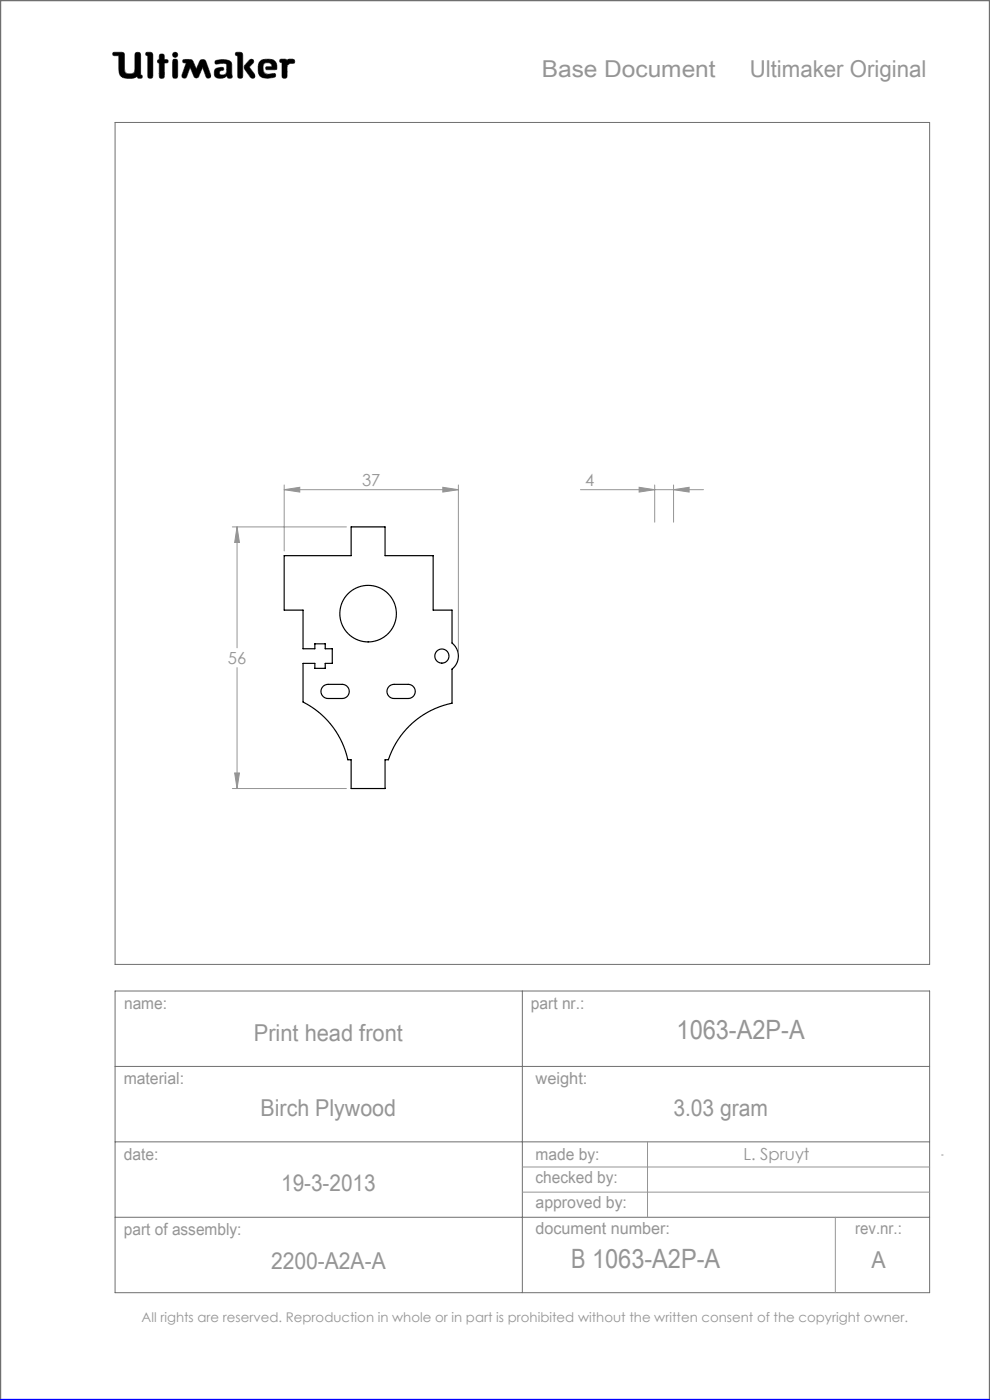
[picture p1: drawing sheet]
<svg xmlns="http://www.w3.org/2000/svg" width="210mm" height="297mm" viewBox="0 0 210 297" stroke-linecap="round" stroke-linejoin="round" font-family="sans-serif">
<g fill="none" stroke="#6f6f6f" stroke-width=".21">
<path d="M24 11.1h1.8l.5 .2 .2 4a1.62 1.62 0 0 0 2 0l.2-4a.65 .65 0 0 1 .7-.2 .65 .65 0 0 1 .4 .6v4.2l.3 .1-.1 .6a.65 .65 0 0 1-.9-.3 4 4 0 0 1-3 .2l-.6-.5-.2-.6-.1-3.6h-1.2l-.1-.3zM29.1 16.2v.1M31 11.1l1.2 .1 .2 .4v4.8a.59 .59 0 0 1-.7 .2 .59 .59 0 0 1-.4-.5v-4.3l-.4-.1zM33.8 13.4h.1M33.8 12.6h.1M33.8 12.6l-.3 .1-.1 .3 .1 .3 .3 .1M33.8 12.6v-1a.59 .59 0 0 1 .7-.1 .59 .59 0 0 1 .4 .5v.6l.6 .1a.4 .4 0 0 1 0 .6l-.6 .1-.1 3.1a.59 .59 0 0 1-.6 .1 .59 .59 0 0 1-.4-.5v-2.7M36.8 12.6h.7l.2 .5v3l-.2 .4-.3 .1-.4-.1-.2-.4v-3zM38.9 12.7l1.3-.1 .6 .2 .8 1.9 .9-2 .6-.1 .4 .1 1.2 3.2v.5l-.4 .2-.4-.1-.9-2.2-.9 2-.5 .3-.3-.2-1-2.1-.7 1.9-.3 .4-.5-.1-.2-.1v-.5l.9-2.6-.7-.1zM42.1 16.2h.1M45.7 12.9a3.6 3.6 0 0 1 3.3 .3l.2 .5v2.1a.53 .53 0 0 1-.2 .8l-.7-.1-.2-.4a1.97 1.97 0 0 1-2.5 .2 1.34 1.34 0 0 1 .4-1.8l1.3-.2 .1 .6a.74 .74 0 0 0-.9 .7 .95 .95 0 0 0 1.4 .1l.2-.6-.1-1.5a2.7 2.7 0 0 0-2 0l-.4-.2zM50.1 11.1l1.2 .1 .2 .4-.1 4.8a.59 .59 0 0 1-.6 .2 .59 .59 0 0 1-.4-.5v-4.3l-.4-.1z"/>
<path d="M52.9 12.8l.4-.2 .4 .1 .1 .4-.9 1.1 1.1 1.5 .1 .6-.2 .3h-.4a5.9 5.9 0 0 1-1.7-2.3l.2-.5zM56.6 14.8h.1M56.6 14.8l-.3-.3 .2-.3 1.2-.1-.2-.5a1.04 1.04 0 0 0-1.7 .5l.2 1.3 .8 .4M56.6 14.8h1.7l.4-.2a1.66 1.66 0 0 0-1.5-2l-1.7 .1a2.65 2.65 0 0 0-.3 3.5 3.5 3.5 0 0 0 3.2 .1l.1-.3-.2-.4-1.5 .2M56.8 15.8h.1M59.5 12.6h1.1l.3 .2a1.21 1.21 0 0 1 1.5-.1l.1 .6-1 .2-.6 .4-.1 2.5a.59 .59 0 0 1-.6 .2 .59 .59 0 0 1-.4-.5v-2.8l-.4-.2zM24.4 26h172.8v178.6h-172.8zM24.4 210.2h172.8v64h-172.8zM110.8 210.2v64M24.4 226.2h172.8M24.4 242.2h172.8M24.4 258.2h172.8"/>
<circle cx="37.2" cy="11.6" r=".56"/>
</g>
<path d="M0 297v-297h210v297" fill="none" stroke="#6f6f6f" stroke-width=".5"/>
<g fill="none" stroke="#959595" stroke-width=".21">
<path d="M49.3 111.8h24.2M50.3 111.8v25.6M50.3 111.8l.5 3.3h-1zM60.3 103.9l3.3-.5v1zM60.3 102.9v14M60.3 103.9h36.9M93.9 103.4l3.3 .5-3.3 .5zM97.2 102.9v35.3M123.1 103.9h26.1M135.6 103.4l3.3 .5-3.3 .5zM138.9 102.9v7.9M142.9 102.9v7.9"/>
<path d="M142.9 103.9l3.3-.5v1zM50.3 141.6v25.7M49.3 167.3h24.2M49.8 164h1l-.5 3.3zM110.8 247.6h86.4M110.8 252.9h86.4M137.4 242.2v16M177.2 258.2v16M199.7 245h.4"/>
</g>
<path d="M0 297h210" fill="none" stroke="#00f" stroke-width=".5"/>
<path d="M45.7 12.9l-.1 .4 .2 .3 1.7-.2 .6 .2-.1 1.8-.2 .4-.5 .1a.54 .54 0 0 1-.8-.5 .54 .54 0 0 1 .8-.5l.2-.1-.1-.4-.4-.1a1.31 1.31 0 0 0-1.5 .9 1.14 1.14 0 0 0 .3 1.2 1.14 1.14 0 0 0 1.2 .2l.8-.3a.23 .23 0 0 1 .3-.2 .23 .23 0 0 1 .2 .4 .58 .58 0 0 0 .8 .1 .58 .58 0 0 0 .1-.9v-2a1.32 1.32 0 0 0-1.7-1.1zM50 11.2v.5l.4 .1v4.5l.2 .3h.6l.3-.4v-4.7l-.4-.4zM53 12.7l-1.1 1.2-.1 .5 1.4 2.1 .6 .1 .3-.3v-.4l-1.2-1.7 .9-.9v-.4l-.3-.3zM55.1 13a2.66 2.66 0 0 0 .3 3.4l1.4 .2 1.3-.2 .4-.3-.2-.5-1.5 .2-.6-.2-.3-.4-.1-.9a.98 .98 0 0 1 .7-1 .98 .98 0 0 1 1.1 .5l.1 .3-1.2 .1-.1 .4 .2 .2h1.6a.49 .49 0 0 0 .5-.2 .49 .49 0 0 0 0-.6 1.57 1.57 0 0 0-2-1.4h-.9zM59.4 12.6v.5l.4 .2v3l.3 .3h.5l.3-.4v-2.3l.6-.4 .9-.1 .1-.6-.4-.3-.9 .1-.3 .2-.3-.2zM36.7 12.6l-.1 3.7 .2 .3h.6l.3-.4v-3.3l-.3-.3zM36.6 11.6a.56 .56 0 0 0 1.1 0 .56 .56 0 0 0-1.1 0zM33.9 11.6l-.1 1-.3 .2-.1 .3 .4 .3v3l.2 .2h.5l.3-.1 .1-.3v-2.8l.7-.1 .1-.4-.2-.2-.6-.1-.2-1.1zM31 11.2l-.1 .5 .4 .1 .1 4.5 .2 .3h.5l.3-.4v-4.7l-.4-.4zM38.8 12.7v.6h.7l-.9 2.7 .2 .5 .4 .1 .3-.2 .8-2.1 .9 2 .2 .2h.4l.3-.2 .9-2 .8 2.1 .5 .2 .4-.3v-.4l-1-2.8-.3-.4-.5-.1-.4 .2-.9 1.9-.9-2-.5-.1zM24 11.2l-.1 .3 .2 .3h1.1v2.7a1.73 1.73 0 0 0 2.1 2.1 2.42 2.42 0 0 0 1.8-.4l.3 .4h.6l.2-.3-.1-.3-.3-.1v-4.3l-.1-.3-.2-.2h-.6l-.3 .4v3.4a.89 .89 0 0 1-1.3 .8 .81 .81 0 0 1-.9-1.1l-.1-3.3-.5-.2z" fill-rule="evenodd" fill="#000"/>
<path d="M50.3 111.8l.5 3.3h-1zM49.8 164h1l-.5 3.3zM60.3 103.9l3.3-.5v1zM93.9 103.4l3.3 .5-3.3 .5zM135.6 103.4l3.3 .5-3.3 .5zM142.9 103.9l3.3-.5v1z" fill="#959595"/>
<g fill="none" stroke="#000" stroke-width=".25">
<path d="M60.3 117.9h14.2v-6.1h7.2v6.1h10.2v11.5h4v7a3.5 3.5 0 0 1 0 5.5v7.3a18 18 0 0 0-13.5 12h-.7v6.1h-7.2v-6.1h-.7a18 18 0 0 0-9.5-12.3v-8.2h2.5v1.1h2.2v-1.1h1.5v-3.1h-1.5v-1h-2.2v1h-2.5v-8.2h-4zM68.6 145.6l.7-.4h3.3a1.5 1.5 0 0 1 1.5 1.5 1.5 1.5 0 0 1-1.5 1.5h-3a1.5 1.5 0 0 1-1.4-1 1.5 1.5 0 0 1 .4-1.6zM82.6 145.6l.7-.4h3.3a1.5 1.5 0 0 1 1.5 1.5 1.5 1.5 0 0 1-1.5 1.5h-3a1.5 1.5 0 0 1-1.4-1 1.5 1.5 0 0 1 .4-1.6z"/>
<circle cx="78.1" cy="130.2" r="6"/>
<circle cx="93.7" cy="139.2" r="1.5"/>
</g>
<g font-size="5.6" fill="#959595">
<text x="143.5" y="220.3">1063-A2P-A</text>
<text x="121.1" y="269.1">B 1063-A2P-A</text>
</g>
<g font-size="4.9" fill="#959595">
<text x="114.9" y="16.3">Base Document</text>
<text x="159" y="16.3">Ultimaker Original</text>
<text x="53.8" y="220.9">Print head front</text>
<text x="55.3" y="236.7">Birch Plywood</text>
<text x="142.8" y="236.7">3.03 gram</text>
<text x="59.6" y="252.7">19-3-2013</text>
<text x="57.5" y="269.3">2200-A2A-A</text>
<text x="184.9" y="269.1">A</text>
</g>
<g font-size="3.5" fill="#959595">
<text x="76.8" y="103.1">37</text>
<text x="124.1" y="103.1">4</text>
<text x="48.3" y="140.9">56</text>
<text x="26.3" y="214.1">name:</text>
<text x="112.6" y="214">part nr.:</text>
<text x="26.2" y="229.9">material:</text>
<text x="113.6" y="229.9">weight:</text>
<text x="26.3" y="246">date:</text>
<text x="113.6" y="246">made by:</text>
<text x="113.6" y="251.1">checked by:</text>
<text x="157.7" y="246.2">L. Spruyt</text>
<text x="113.6" y="256.3">approved by:</text>
<text x="26.3" y="262">part of assembly:</text>
<text x="113.6" y="261.8">document number:</text>
<text x="181.4" y="261.9">rev.nr.:</text>
</g>
<text font-size="2.8" fill="#959595" x="30" y="280.4">All rights are reserved. Reproduction in whole or in part is prohibited without the written consent of the copyright owner.</text>
</svg>
